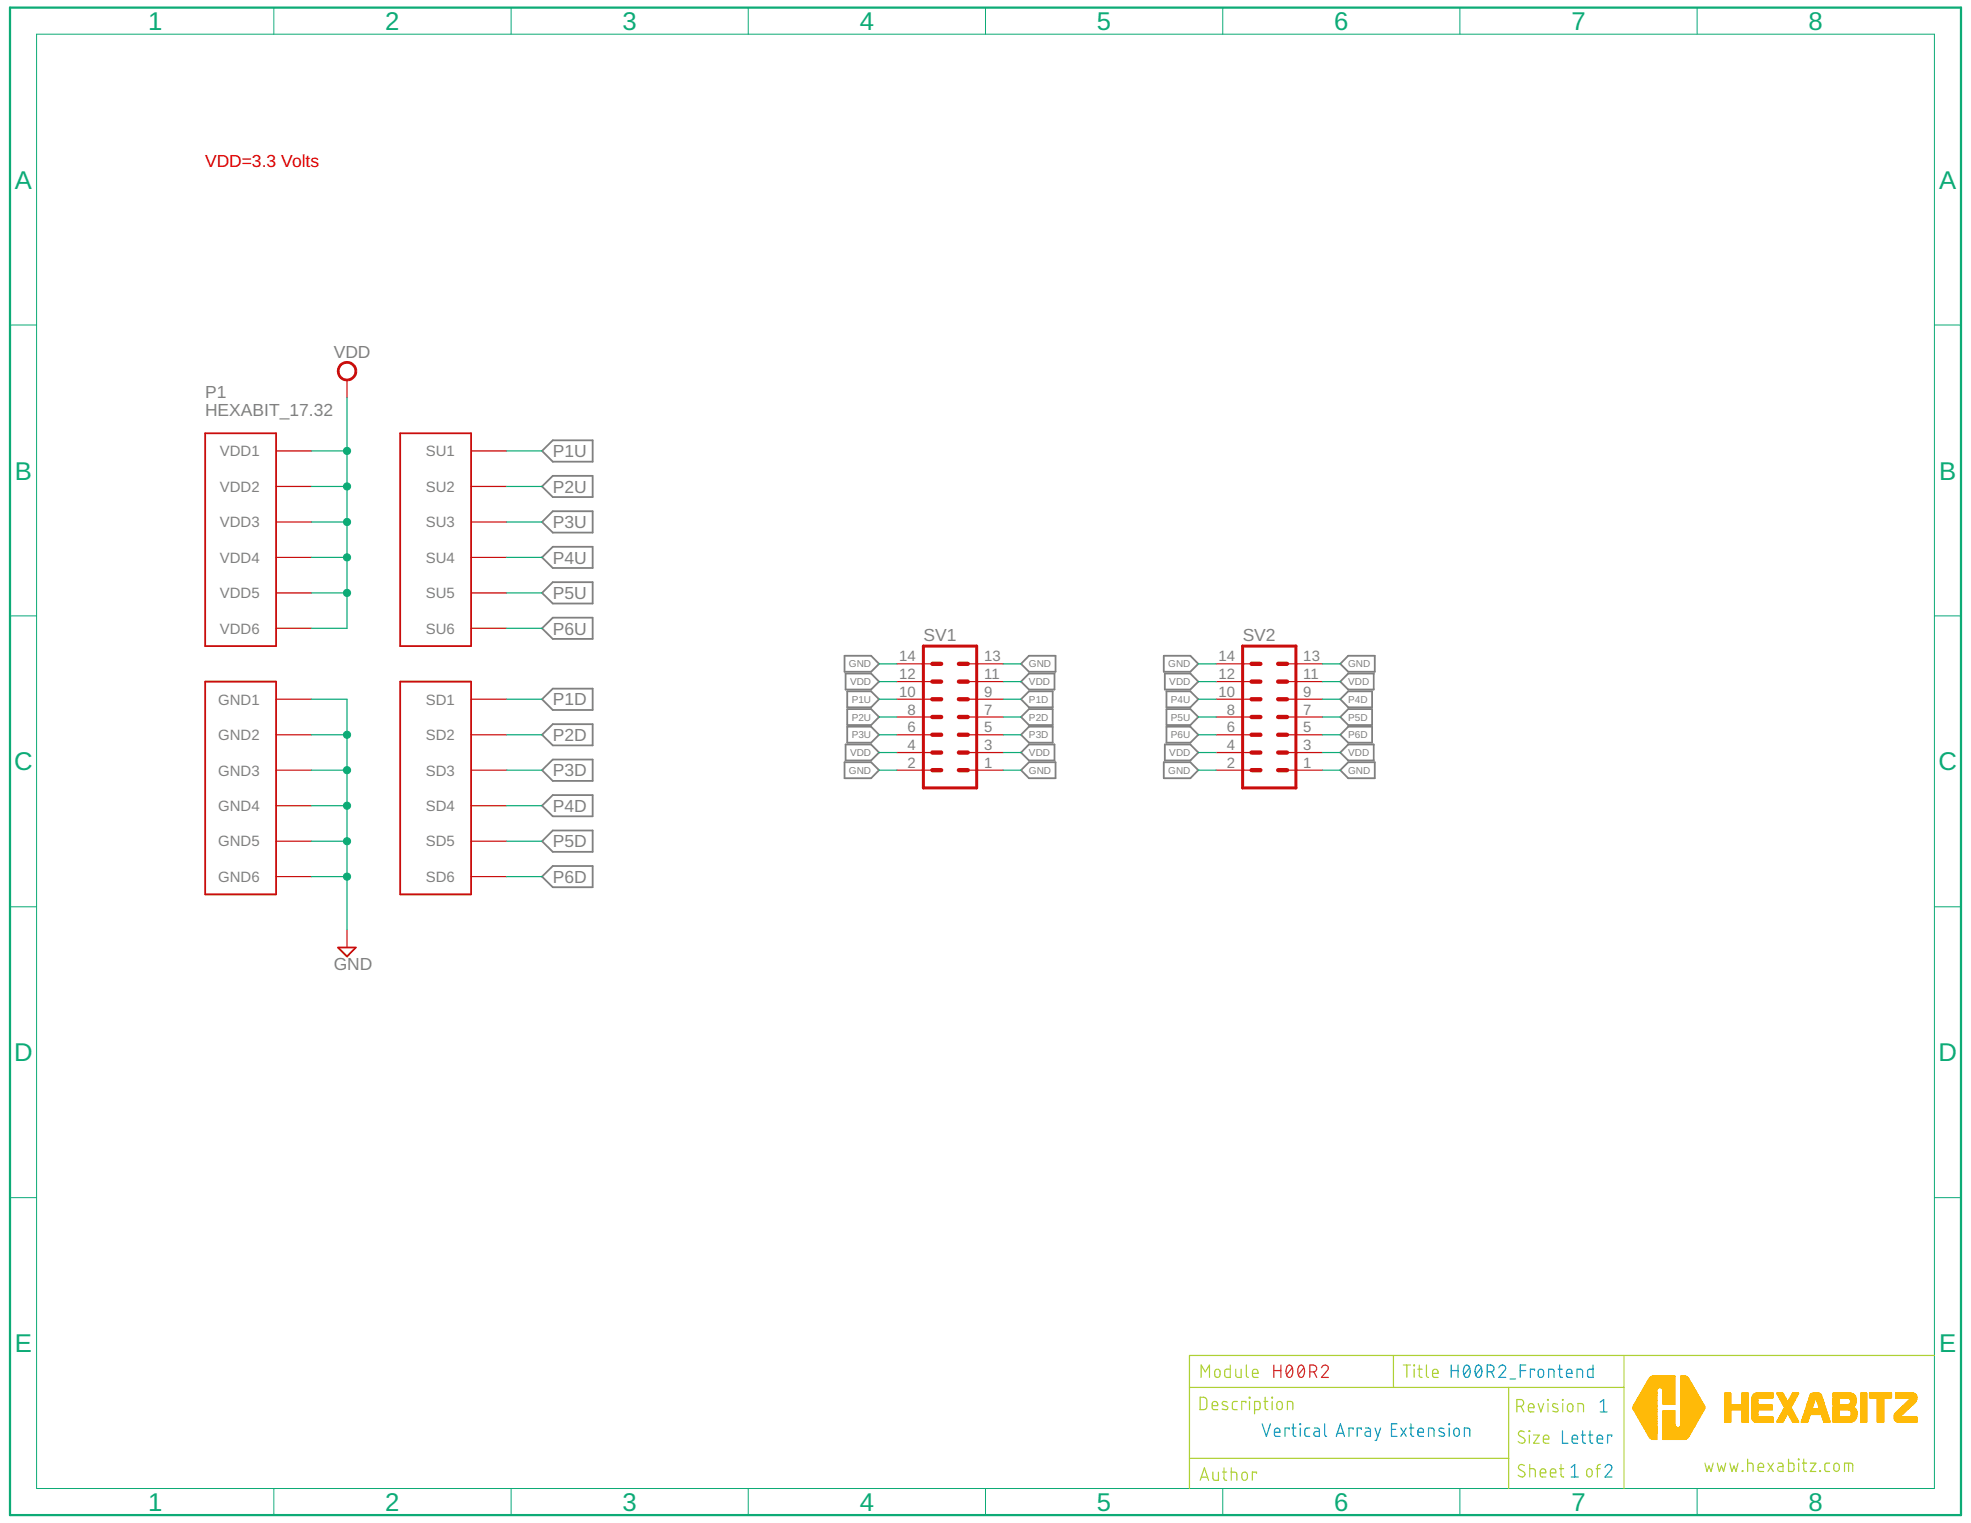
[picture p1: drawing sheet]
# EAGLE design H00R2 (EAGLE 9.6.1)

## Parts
P1  HEXABIT_17.32  [HEXABIT_17.32]
SV1  MA07-2  [MA07-2]
SV2  MA07-2  [MA07-2]
TRIMBLE-LOGO1  HEXA-LOGO  [HEXA-LOGO]

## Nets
GND: P1.PAD_PD7(GND1) P1.PAD_PD8(GND2) P1.PAD_PD9(GND3) P1.PAD_PD10(GND4) P1.PAD_PD11(GND5) P1.PAD_PD12(GND6) SV1.1 SV1.2 SV1.13 SV1.14 SV2.1 SV2.2 SV2.13 SV2.14
P1D: P1.PAD_PD1(SD1) SV1.9
P1U: P1.PAD_PU1(SU1) SV1.10
P2D: P1.PAD_PD2(SD2) SV1.7
P2U: P1.PAD_PU2(SU2) SV1.8
P3D: P1.PAD_PD3(SD3) SV1.5
P3U: P1.PAD_PU3(SU3) SV1.6
P4D: P1.PAD_PD4(SD4) SV2.9
P4U: P1.PAD_PU4(SU4) SV2.10
P5D: P1.PAD_PD5(SD5) SV2.7
P5U: P1.PAD_PU5(SU5) SV2.8
P6D: P1.PAD_PD6(SD6) SV2.5
P6U: P1.PAD_PU6(SU6) SV2.6
VDD: P1.PAD_PU7(VDD1) P1.PAD_PU8(VDD2) P1.PAD_PU9(VDD3) P1.PAD_PU10(VDD4) P1.PAD_PU11(VDD5) P1.PAD_PU12(VDD6) SV1.3 SV1.4 SV1.11 SV1.12 SV2.3 SV2.4 SV2.11 SV2.12

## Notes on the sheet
- VDD=3.3 Volts
- Module | H00R2 | Title | H00R2_Frontend
- Description | Revision | 1
- Vertical Array Extension
- Size | Letter
- www.hexabitz.com
- Author | Sheet   of | 1 | 1
